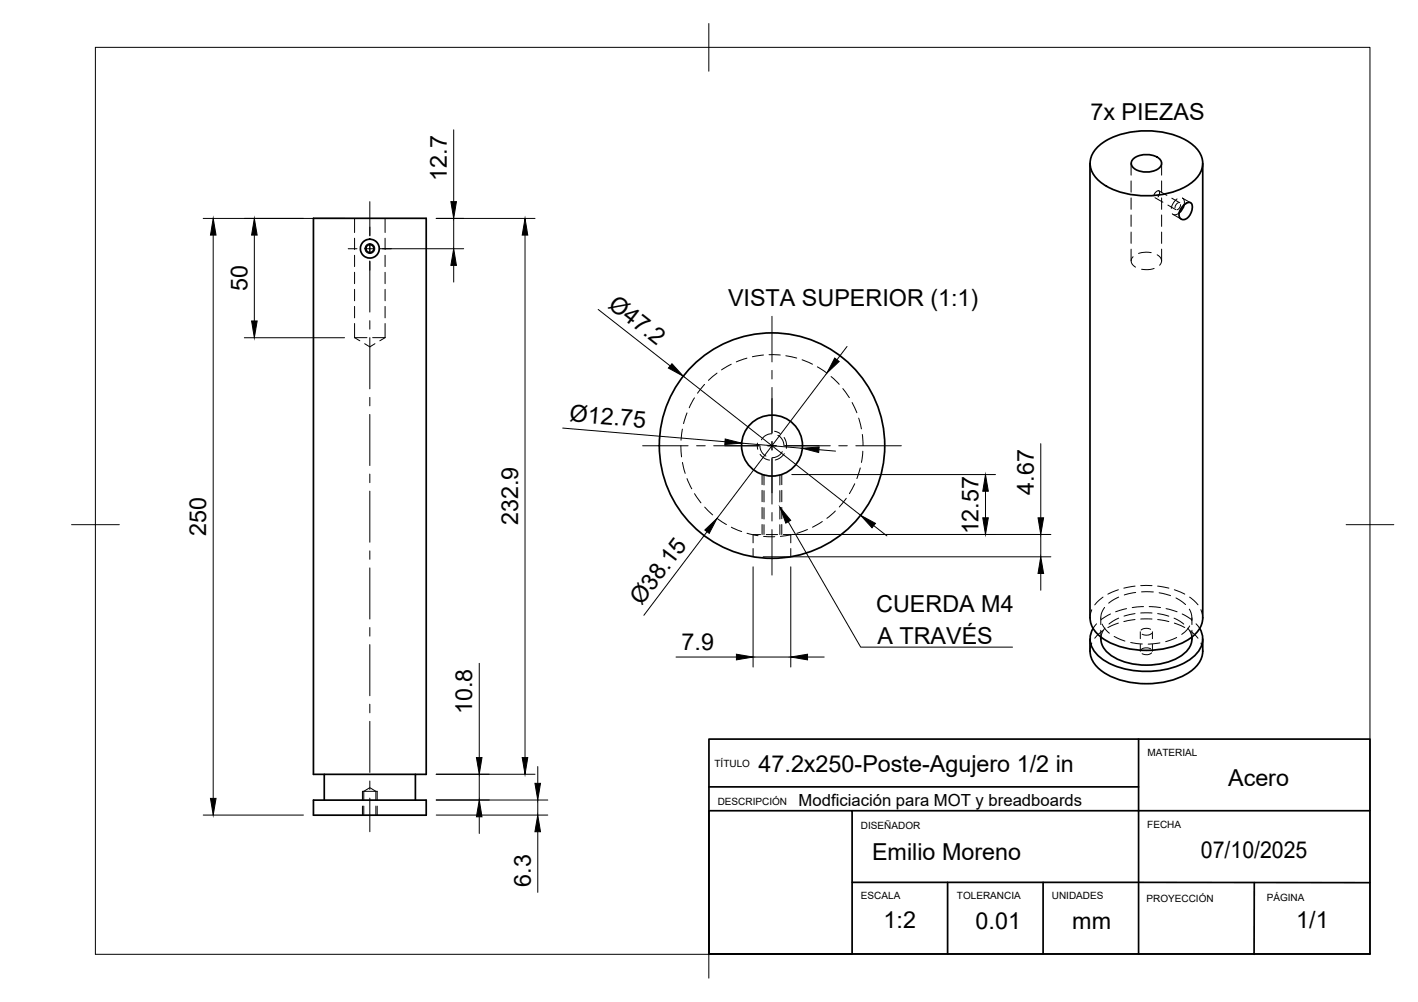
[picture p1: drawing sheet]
<svg xmlns="http://www.w3.org/2000/svg" width="297mm" height="210mm" viewBox="0 0 297 210" stroke-linecap="round" stroke-linejoin="round" font-family="sans-serif">
<!-- layer: Visible -->
<g fill="none" stroke="#000" stroke-width=".36">
<path d="M228.3 34.2v95.2a5.6 5.6 0 0 0 3 4.6 18.2 18.2 0 0 0 17.7 0 5.6 5.6 0 0 0 2.9-4.6v-95.2M229.9 30.8a15 15 0 0 1 10.9-3.4 14.5 14.5 0 0 1 9.6 3.4 4.4 4.4 0 0 1 0 6.8 15 15 0 0 1-11 3.4 14.5 14.5 0 0 1-9.5-3.4 4.4 4.4 0 0 1 0-6.8zM237.4 33.2a4.4 4.4 0 0 1 5.8 .4 1.56 1.56 0 0 1-1.4 2.2 4.3 4.3 0 0 1-4.7-1 1.19 1.19 0 0 1 .3-1.6zM65.7 45.7h23.6v116.5h-23.6zM247.9 43.1l.6-.5 .7-.2a1.07 1.07 0 0 1 .5 1.6l-.5 1.1-.9 .8a1.05 1.05 0 0 1-1.2-.3 1.05 1.05 0 0 1 0-1.3zM248.1 42.9l-.6 1.1-.5 .6M228.3 133.9a6.9 6.9 0 0 0 .8 5 11.8 11.8 0 0 0 8.1 4.1 16.9 16.9 0 0 0 12.6-2.7 5.3 5.3 0 0 0 2.1-3.9v-2.5M229 131.6a4.5 4.5 0 0 0 1.3 6 16.5 16.5 0 0 0 12.3 2.9 13.1 13.1 0 0 0 8-3.6 4.3 4.3 0 0 0 .7-5.3M230.6 133.4v.5M249.7 133.4a4.3 4.3 0 0 1-2.4 4 14.7 14.7 0 0 1-14.4 0 4.7 4.7 0 0 1-2.3-3.6M65.7 167.6h23.6v3.2h-23.6zM67.9 162.2v5.4"/>
<path d="M87 162.2v5.4"/>
<circle cx="77.5" cy="52.1" r="1.97"/>
<circle cx="77.5" cy="52.1" r=".84"/>
<circle cx="161.7" cy="93.3" r="6.4"/>
<circle cx="161.7" cy="93.3" r="23.6"/>
</g>
<!-- layer: Hidden -->
<g fill="none" stroke="#000" stroke-width=".21">
<path d="M236.9 34.2v2.5M236.9 37.9v2.4M242.8 40l1.6 .9M243.3 34.2v2.5M243.3 37.9v2.4M74.3 45.7v3M74.3 49.9v2.4M74.3 53.5v2.4M74.3 57v2.4M80.7 45.7v3M80.7 49.9v2.4M80.7 53.5v2.4"/>
<path d="M80.7 57v2.4M236.9 41.5v2.4M236.9 45v2.4M236.9 48.6v2.4M236.9 52.2v2.5M237.4 53.8a1.3 1.3 0 0 0 .5 2.2M241.2 52.9l-1.1-.1-1.6 .3M241.7 41l.3-.6 .7-.5 .2 .5-.3 .8M241.8 56.2l-1.3 .3-1.4-.1M241.9 41.4l1.7 1M242.4 53.4a1.31 1.31 0 0 1 .5 2.2M243.3 41.5v2.4"/>
<path d="M243.3 45v2.4M243.3 48.6v2.4M243.3 52.2v2.5M244.6 43l1.7 .9M245.5 41.5l1.6 1M245.7 44.9l1.7 1M246.6 41.7l-.7 .7-.5 1.3M246.9 42.5l-.5 .3-.3 .7M247 44.6l-.8 .4-.6-.2M247.3 42.9l-.3 .7-.5 .4M249.4 42.5l-1.7-1 .4 .5v.9M74.3 70.7h2.6"/>
<path d="M74.3 70.7l1.1 .7M74.3 60.6v2.4M74.3 64.2v2.4M74.3 67.8v2.9M76.4 72l1.1 .7 1-.7M78.1 70.7h2.6M80.7 70.7l-1.1 .7M80.7 60.6v2.4M80.7 64.2v2.4M80.7 67.8v2.9M150.2 78.2l-1.8 1.5M153.2 76.3l-2 1.2"/>
<path d="M156.5 75l-2.3 .8M159.9 74.4l-2.3 .3M161.1 74.3l2.3 .1M164.6 74.5l2.3 .5M168 75.4l2.2 .9M171.2 76.8l2 1.3M174.1 78.9l1.7 1.6M142.6 93.4l.2 2.3M142.9 89.9l-.2 2.3M143 96.9l.5 2.3M143.9 86.5l-.7 2.2M145.5 83.3l-1.1 2.1"/>
<path d="M147.6 80.5l-1.5 1.9M159.2 93.4a2.38 2.38 0 0 0 1.2 2.1M160 99.5v2.1M161.7 90.9h-.3a2.37 2.37 0 0 0-1.9 1.2M162.9 91.2l.2 .1a2.45 2.45 0 0 1 1.1 2.1M163.4 99.5v2.1M163.9 94.6l-.2 .2a2.46 2.46 0 0 1-2 1.1M176.6 81.4l1.3 1.9M178.5 84.3l1 2.2M179.9 87.6l.5 2.2M180.2 98l-.7 2.3M180.6 91l.2 2.4"/>
<path d="M180.7 94.5l-.3 2.4M143.9 100.3l1 2.1M145.5 103.4l1.3 1.9M147.6 106.2l1.7 1.7M150.2 108.6l2 1.3M153.2 110.4l2.2 1M156.5 111.7l2.3 .5M157.8 114.9v1.7M159.3 112h-1.5v1.7M160 112.4h2.3M160 102.8v2.3M160 106.4v2.3"/>
<path d="M160 109.9v2.1M160.5 112h2.4M163.4 102.8v2.3M163.4 106.4v2.3M163.4 109.9v2.1M164.1 112h1.6v1.7M165.7 114.9v1.7M165.8 112l-2.3 .4M169.1 110.9l-2.2 .8M172.3 109.3l-2.1 1.1M175 107.1l-1.8 1.5M177.3 104.4l-1.5 1.8"/>
<path d="M179 101.3l-1.1 2.1M228.7 127.7l-.4 1.7M228.7 134.7l-.4 1.7M229.7 130.7l-.7 .9M230.6 129.4v1.4M230.6 132v1.4M230.9 130.7l.5 .9 1 1M231.1 125.1l-1.8 1.6M231.1 132.1l-1.8 1.6M231.4 127.2l-.7 1.4-.1 .9M231.5 131.6l-.3 .3a3.6 3.6 0 0 0-.6 2M232.6 128.6l-2 1.3"/>
<path d="M233.4 133.3l2.2 1M234.3 123.5l-2.2 1M234.3 130.5l-2.2 1M234.3 125.1l-2.1 1.3M234.3 129.5l-2 1.2M236 127.5l-2.3 .7M236.9 134.6l2.4 .3M237.8 122.8l-2.4 .4M237.8 128.5l-2.3 .6M237.8 129.8l-2.4 .4M237.9 124.1l-2.4 .5M238.9 132.3v1.5"/>
<path d="M238.9 135v1.4M239 122.7h2.3M239 128.4h2.3M239 129.7h2.3M239.1 124h2.5M239.5 127.1l-2.3 .2M240.7 127.1l2.4 .2M241 131.8a1.89 1.89 0 0 0-2 .2M241 135.9a1.84 1.84 0 0 0-2 .2M241.2 132.7a1.89 1.89 0 0 1-2 .2M241.2 136.8a1.78 1.78 0 0 1-2 .1M241.4 132.3v1.5"/>
<path d="M241.4 135v1.4M242.5 122.8l2.4 .4M242.5 128.5l2.3 .6M242.5 129.8l2.4 .4M242.8 124.2l2.4 .6M243 134.7l-2.5 .2M244.3 127.5l2.3 .7M245.9 129.5l2.1 1.2M246 123.5l2.2 1M246 130.5l2.2 1M246.3 125.3l2 1.4M246.5 133.5l-2.3 .9"/>
<path d="M247.6 128.6l2.1 1.3M248.8 131.6l.2 .3a3.6 3.6 0 0 1 .7 2M249.1 127.6l.4 .9 .1 1.5M249.2 125.1l1.8 1.6M249.2 132.1l.8 .6 1 1M249.2 131.1l-.6 .9-1.1 .9M249.7 129.4v1.4M249.7 132v1.4M250.5 130.7l.8 .9M251.6 127.7l.3 1.7M251.6 134.7l.3 1.7M75.9 165.8h3.1"/>
<path d="M76.2 167.7v-1.9l1.3-.8 1.2 .8v1.9M76.2 168.9v1.9M78.7 168.9v1.9"/>
</g>
<!-- layer: Visible Narrow -->
<circle cx="77.5" cy="52.1" r="1.03" fill="none" stroke="#000" stroke-width=".21"/>
<!-- layer: Hidden Narrow -->
<g fill="none" stroke="#000" stroke-width=".21">
<path d="M158.7 92.8v1.3M159.2 95.2a2.96 2.96 0 0 0 2 1.2M159.6 99.4v2.1M162.2 90.3l1.2 .5M163.8 99.4v2.1M164.3 91.6v.1a3.1 3.1 0 0 1 .4 2.2M164.3 95l-1 1-.9 .4M159.6 102.7v2.4M159.6 106.3v2.4M159.6 109.9v2.1M163.8 102.7v2.4M163.8 106.3v2.4"/>
<path d="M163.8 109.9v2.1M75.9 165.8v1.9M75.9 168.9v1.9M79 165.8v1.9M79 168.9v1.9"/>
</g>
<!-- layer: BORDER -->
<path d="M20 9.9h267v190h-267zM148.5 4.9v10M15 109.9h10M282 109.9h10M148.5 194.9v10" fill="none" stroke="#000" stroke-width=".21"/>
<!-- layer: TITLEBLOCK -->
<path d="M148.5 154.8h138.5v45h-138.5zM238.5 154.8v45M148.5 169.8h30v30h-30zM148.5 164.8h90M178.5 169.8h108.5M178.5 184.8l108.5 .1M198.5 184.8v15M218.5 184.8v15M262.7 184.9v15" fill="none" stroke="#000" stroke-width=".36"/>
<!-- layer: Smart Centers -->
<g fill="none" stroke="#000" stroke-width=".21">
<path d="M72.9 52.1h1.9M76.6 52.1h1.8M77.5 42.2v7.2M77.5 51.1v1.9M77.5 54.7v10.7M80.1 52.1h1.9M77.5 67.2v1.8M77.5 70.7v10.8M161.7 66.3v9.5M161.7 77.6v1.8M77.5 83.2v1.8M77.5 86.8v10.7"/>
<path d="M77.5 99.3v1.8M134.6 93.4h9.5M145.9 93.4h1.8M149.5 93.4h9.5M160.8 93.4h1.8M161.7 81.2v9.5M161.7 92.5v1.8M161.7 96v9.6M164.4 93.4h9.5M175.7 93.4h1.8M179.3 93.4h9.5M77.5 102.9v10.7"/>
<path d="M77.5 115.4v1.8M77.5 119v10.7M161.7 107.4v1.7M161.7 110.9v9.6M77.5 131.5v1.8M77.5 135v10.7M77.5 147.5v1.8M77.5 151.1v10.7M77.5 163.6v1.8M77.5 167.2v7"/>
</g>
<!-- layer: FD_Dimensions -->
<g fill="none" stroke="#000" stroke-width=".21">
<path d="M95 27.2v15M42.6 45.8h29.6M44.7 49.2v118.1M53.3 49.2v18M79.6 52.1h17.5M91.4 45.8h20.7M95 45.8v6.3M95 55.6v3.5M110 49.2v109.5M51.2 70.8h21M125.3 64.8l15.1 11.9M143.2 78.8l37.1 29.1"/>
<path d="M173.2 78.2l-23 30.4M177.4 72.6l-2.1 2.8M117.9 89.7l34 2.8M155.4 92.8l12.7 1.1M165.9 99.4h42.6M171.6 94.2l3.4 .3M218 92.9v15.6M148.1 111.4l-13.2 17.5M157.8 118.7v21M159.9 116.6h60.2M165.7 118.7v21M165.9 112h54.2"/>
<path d="M183 110.1l2.8 2.2M206.4 102.9v5.6M218 112v4.6M100.4 139v19.7M141.6 137.6h12.7M157.8 137.6h7.9M169.2 137.6h3.5M218 120.1v3.5M42.6 170.7h21M91.4 170.7h23.3M91.4 167.6h23.3M91.4 162.2h20.7"/>
<path d="M100.4 162.2v5.4M100.4 171.1v3.5M112.6 160.6v3.5M112.6 167.6v3.1M112.6 174.2v12.7"/>
</g>
<g fill="#000" stroke="#000" stroke-width=".21">
<path d="M44.7 45.8l.6 3.4h-1.2zM53.3 45.8l.6 3.4h-1.2zM95 52.1l.6 3.5h-1.2zM94.4 42.2h1.2l-.6 3.6zM110 45.8l.6 3.4h-1.2zM52.7 67.2h1.2l-.6 3.6zM140.8 76.2l2.4 2.6-3.2-1.7zM174.9 75l.9 .7-2.6 2.5zM151.9 92l3.5 .8-3.6 .3zM168.1 93.9l3.5-.3-.1 1.2zM147.6 111l2.6-2.4-1.6 3.1zM180.3 107.9l3.1 1.7-.7 1z"/>
<path d="M205.9 108.5h1.1l-.6 3.5zM206.4 99.4l.6 3.5h-1.1zM217.4 108.5h1.2l-.6 3.5zM154.3 137l3.5 .6-3.5 .6zM165.7 137.6l3.5-.6v1.2zM218 116.6l.6 3.5h-1.2zM99.8 158.7h1.2l-.6 3.5zM109.4 158.7h1.2l-.6 3.5zM44.1 167.3h1.2l-.6 3.4zM100.4 167.6l.6 3.5h-1.2zM112.1 164.1h1.1l-.6 3.5zM112.6 170.7l.6 3.5h-1.1z"/>
</g>
<!-- layer: Hole Notes -->
<path d="M163.4 106.3l2.2 2.7-1 .6z" fill="#000" stroke="#000" stroke-width=".21"/>
<path d="M165.1 109.3l15.2 26.3h31.8" fill="none" stroke="#000" stroke-width=".21"/>
<g font-size="4.9">
<text x="228.4" y="25.1">7x PIEZAS</text>
<text x="93.6" y="37.9" transform="rotate(-90 93.6 37.9)">12.7</text>
<text x="51.8" y="61" transform="rotate(-90 51.8 61)">50</text>
<text x="127.2" y="64.3" transform="rotate(38 127.2 64.3)">Ø47.2</text>
<text x="152.5" y="64">VISTA SUPERIOR (1:1)</text>
<text x="119.2" y="88.2" transform="rotate(5 119.2 88.2)">Ø12.75</text>
<text x="216.6" y="103.6" transform="rotate(-90 216.6 103.6)">4.67</text>
<text x="43.2" y="112.3" transform="rotate(-90 43.2 112.3)">250</text>
<text x="108.5" y="110.1" transform="rotate(-90 108.5 110.1)">232.9</text>
<text x="205" y="112" transform="rotate(-90 205 112)">12.57</text>
<text x="134.4" y="127" transform="rotate(-53 134.4 127)">Ø38.15</text>
<text x="183.6" y="128.2">CUERDA M4</text>
<text x="142.8" y="136.2">7.9</text>
<text x="183.8" y="134.9">A TRAVÉS</text>
<text x="98.9" y="149.6" transform="rotate(-90 98.9 149.6)">10.8</text>
<text x="158.9" y="161.7">47.2x250-Poste-Agujero 1/2 in</text>
<text x="257.3" y="164.8">Acero</text>
<text x="251.6" y="179.7">07/10/2025</text>
<text x="111.2" y="185.7" transform="rotate(-90 111.2 185.7)">6.3</text>
<text x="182.7" y="180.1">Emilio Moreno</text>
<text x="185.1" y="194.4">1:2</text>
<text x="204.4" y="194.5">0.01</text>
<text x="224.6" y="194.6">mm</text>
<text x="271.5" y="194.5">1/1</text>
</g>
<text font-size="3.5" x="167.3" y="168.8">Modficiación para MOT y breadboards</text>
<g font-size="2.1">
<text x="149.7" y="160.6">TÍTULO</text>
<text x="240.3" y="158.3">MATERIAL</text>
<text x="150.3" y="168.7">DESCRIPCIÓN</text>
<text x="180.3" y="173.7">DISEÑADOR</text>
<text x="240.3" y="173.4">FECHA</text>
<text x="180.3" y="188.4">ESCALA</text>
<text x="200.4" y="188.4">TOLERANCIA</text>
<text x="220.3" y="188.4">UNIDADES</text>
<text x="240.2" y="188.9">PROYECCIÓN</text>
<text x="265.3" y="188.7">PÁGINA</text>
</g>
</svg>
